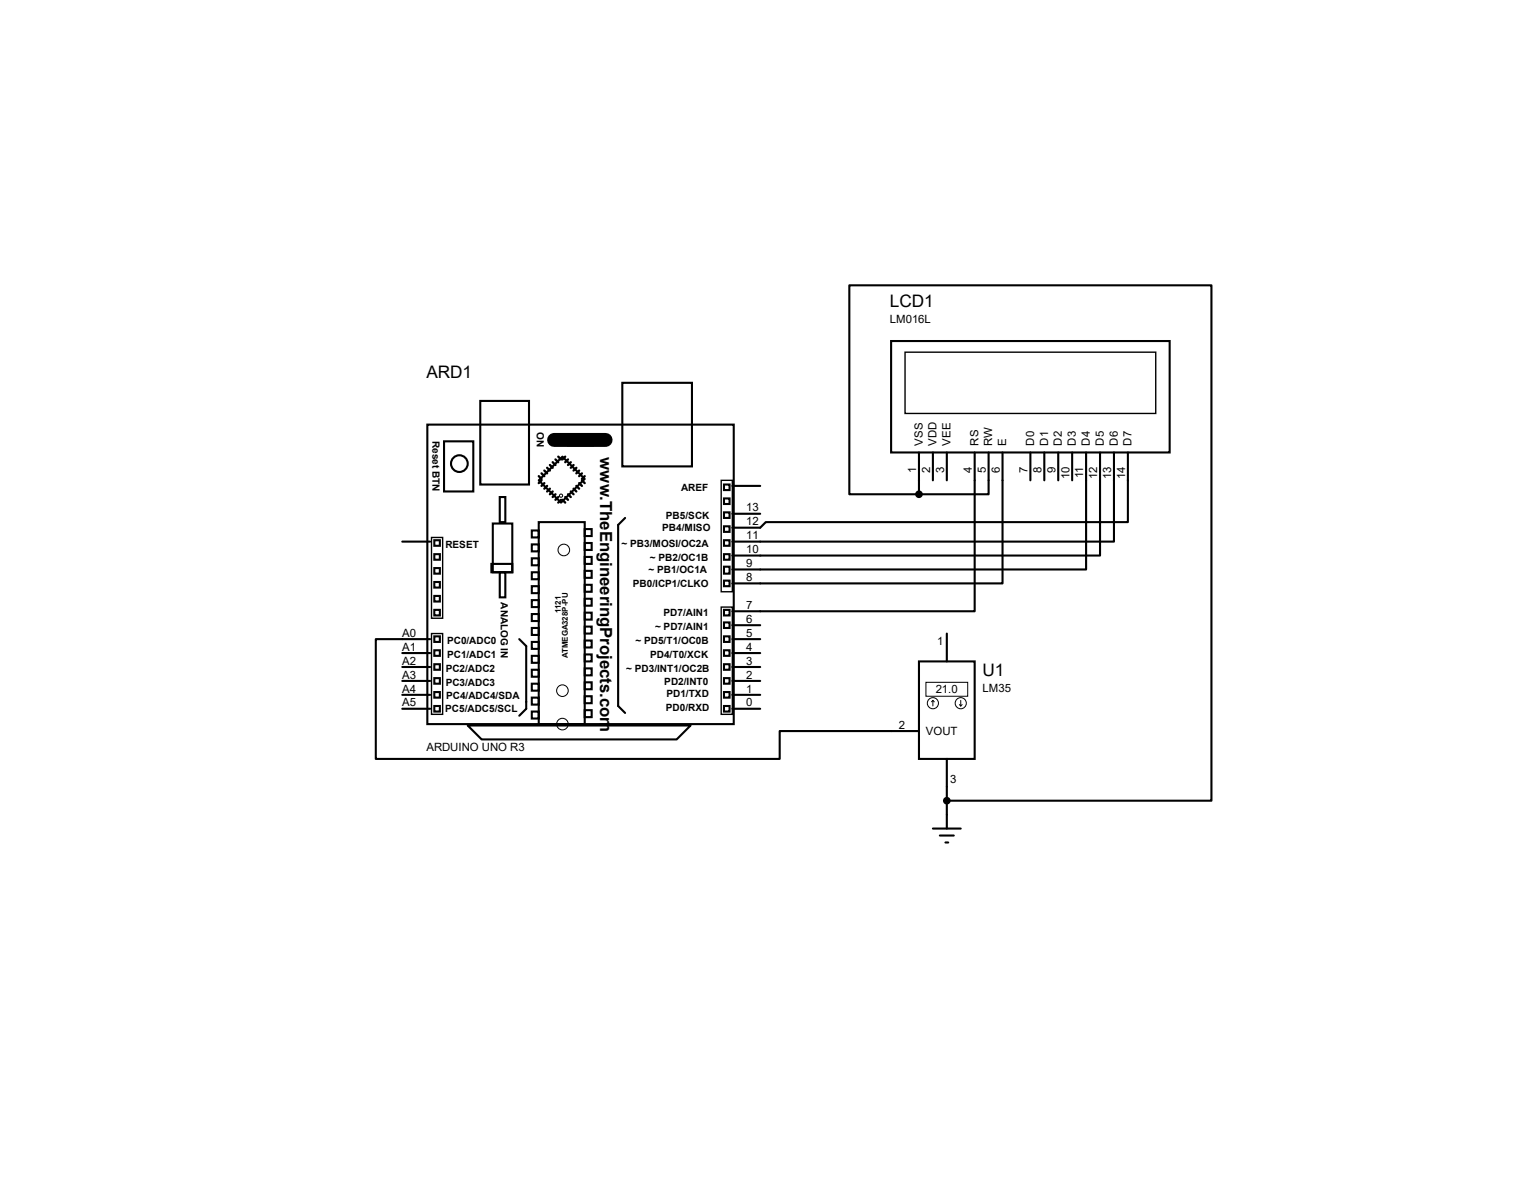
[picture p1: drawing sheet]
<svg xmlns="http://www.w3.org/2000/svg" width="279mm" height="216mm" viewBox="0 0 279 216" stroke-linecap="round" stroke-linejoin="round" font-family="sans-serif">
<g fill="none" stroke="#000" stroke-width=".38">
<path d="M77.9 77.4h55.9v54.6h-55.9zM87.6 73.1h8.9v15.2h-8.9zM103.6 79.2h4.6v2h-4.6zM113.5 69.8h12.7v15.2h-12.7zM162.5 62.2h50.8v20.3h-50.8zM73.4 98.8h5M79.2 98.5h1v1h-1zM81 80.5h5.3v9.1h-5.3zM89.9 95.5h3.5v8.9h-3.5zM91.1 90.6h1.1v4.6h-1.1zM97 96.7h1.3v1.3h-1.3zM97 99.3h1.3v1.2h-1.3z"/>
<path d="M98.3 95.2h8.3v36.8h-8.3zM102.6 83.3l4 4-4.3 4.4-4-4.1zM106.6 96.5h1.3v1.2h-1.3zM106.6 99h1.3v1.3h-1.3zM114 94.4l-1.3 1.3v33l1.3 1.3M132 88.3h1.1v1.1h-1.1zM132 93.4h1.1v1h-1.1zM132 96h1.1v1h-1.1zM132 98.5h1.1v1h-1.1zM132 90.9h1.1v1h-1.1zM133.6 93.7h5M133.6 88.6h5"/>
<path d="M167.6 90.1h-12.7v-38.1h66v94h-48.2M167.6 82.5v7.6M170.1 82.5v5.1M172.7 82.5v5.1M177.8 82.5v29h-44.2M180.3 82.5v7.6h-12.7M182.8 82.5v23.9h-49.2M187.9 82.5v5.1M190.5 82.5v5.1M193 82.5v5.1M195.5 82.5v5.1M198.1 82.5v21.3h-64.5"/>
<path d="M200.6 82.5v18.8h-67M203.2 82.5v16.3h-69.6M205.7 82.5v12.7h-66l-1.1 1h-5M73.4 119.1h5M78.4 116.5h-9.9v21.9h73.7v-5.1h25.4M79.2 101h1v1.1h-1zM79.2 106.1h1v1h-1zM79.2 111.2h1v1h-1zM79.2 108.7h1v1h-1zM79.2 103.6h1v1h-1zM79.2 116h1v1.1h-1zM79.2 118.6h1v1h-1z"/>
<path d="M89.6 102.8h3.8v1.6h-3.8zM91.1 104.4h1.1v4.5h-1.1zM94.7 116.5l1.3 1.3v11.4l-1.3 1.3M97 101.8h1.3v1.3h-1.3zM97 104.4h1.3v1.2h-1.3zM97 106.9h1.3v1.3h-1.3zM97 109.4h1.3v1.3h-1.3zM97 112h1.3v1.2h-1.3zM97 114.5h1.3v1.3h-1.3zM97 117.1h1.3v1.2h-1.3zM97 119.6h1.3v1.3h-1.3zM106.6 101.6h1.3v1.2h-1.3z"/>
<path d="M106.6 104.1h1.3v1.3h-1.3zM106.6 106.6h1.3v1.3h-1.3zM106.6 109.2h1.3v1.2h-1.3zM106.6 111.7h1.3v1.3h-1.3zM106.6 114.3h1.3v1.2h-1.3zM106.6 116.8h1.3v1.3h-1.3zM106.6 119.3h1.3v1.3h-1.3zM132 101h1.1v1.1h-1.1zM132 103.3h1.1v1.3h-1.1zM132 105.9h1.1v1h-1.1zM132 111.2h1.1v1h-1.1zM132 113.5h1.1v1h-1.1z"/>
<path d="M132 116h1.1v1.1h-1.1zM132 118.6h1.1v1h-1.1zM133.6 119.1h5M133.6 116.5h5M133.6 114h5M172.7 115.5v5.1M73.4 129.2h5M73.4 126.7h5M73.4 124.2h5M73.4 121.6h5M79.2 121.1h1v1h-1zM79.2 123.7h1v1h-1z"/>
<path d="M79.2 126.2h1v1h-1zM79.2 128.7h1v1.1h-1zM85.3 132.3h40.6l-2.5 2.5h-35.6zM97 122.1h1.3v1.3h-1.3zM97 124.7h1.3v1.2h-1.3zM97 127.2h1.3v1.3h-1.3zM97 129.8h1.3v1.2h-1.3zM106.6 121.9h1.3v1.2h-1.3zM106.6 124.4h1.3v1.3h-1.3zM106.6 127h1.3v1.2h-1.3zM106.6 129.5h1.3v1.3h-1.3zM132 121.1h1.1v1h-1.1z"/>
<path d="M132 123.7h1.1v1h-1.1zM132 126.2h1.1v1h-1.1zM132 128.7h1.1v1.1h-1.1zM133.6 129.2h5M133.6 126.7h5M133.6 124.2h5M133.6 121.6h5M167.6 120.6h10.2v17.8h-10.2zM172.7 138.4v12.7M170.1 151.1h5.1M171.4 152.4h2.5M172.4 153.6h.5"/>
<circle cx="83.8" cy="84.5" r="1.52"/>
</g>
<path d="M101 80.2h9.4" fill="none" stroke="#000" stroke-width="2.5"/>
<g fill="none" stroke="#000" stroke-width=".42">
<path d="M98.3 86.8l.5 .5M98.8 86.3l.5 .5M98.8 87.6l-.5 .5M99.3 85.8l.5 .5M99.3 88.1l-.5 .5M99.8 85.3l.5 .5M99.8 88.6l-.5 .5M100.3 84.8l.5 .5M100.3 89.1l-.5 .5M100.8 84.3l.5 .5M100.8 89.6l-.5 .5M101.3 83.8l.5 .5"/>
<path d="M101.3 90.1l-.5 .5M101.8 83.3l.5 .5M101.8 90.6l-.5 .5M102.3 91.1l-.5 .6M102.6 91.1l.5 .6M103.1 90.6l.5 .5M103.1 83.3l-.5 .5M103.6 90.1l.5 .5M103.6 83.8l-.5 .5M104.1 89.6l.5 .5M104.1 84.3l-.5 .5M104.6 89.1l.5 .5"/>
<path d="M104.6 84.8l-.5 .5M105.1 88.6l.5 .5M105.1 85.3l-.5 .5M105.6 88.1l.5 .5M105.6 85.8l-.5 .5M106.1 87.6l.5 .5M106.1 86.3l-.5 .5M106.6 86.8l-.5 .5"/>
</g>
<g fill="none" stroke="#000" stroke-width=".18">
<path d="M168.9 124.4h7.6v2.6h-7.6zM170.1 127.7l.3 .3M170.1 127.7l-.2 .3M170.1 127.7v1M175 128.5l.2 .2M175.2 127.7v1M175.5 128.5l-.3 .2"/>
<circle cx="102.3" cy="90.4" r=".3"/>
<circle cx="102.8" cy="100.3" r="1.06"/>
<circle cx="102.6" cy="132" r="1.06"/>
<circle cx="102.6" cy="125.9" r="1.06"/>
<circle cx="170.1" cy="128.2" r="1.02"/>
<circle cx="175.2" cy="128.2" r="1.02"/>
</g>
<path d="M165.1 64.2h45.7v11.2h-45.7zM78.7 98h2v14.7h-2zM131.5 87.6h2.1v20.3h-2.1zM78.7 115.5h2v14.8h-2zM131.5 110.7h2.1v19.6h-2.1z" fill="none" stroke="#000" stroke-width=".25"/>
<g fill="#000" stroke="#000" stroke-width=".38">
<circle cx="167.6" cy="90.1" r=".51"/>
<circle cx="172.7" cy="146" r=".51"/>
</g>
<g font-size="3.1">
<text x="162.3" y="56">LCD1</text>
<text x="77.8" y="69">ARD1</text>
<text x="179.2" y="123.2">U1</text>
</g>
<text font-size="3" x="109.4" y="83.3" transform="rotate(90 109.4 83.3)">www.TheEngineeringProjects.com</text>
<g font-size="2.1">
<text x="162.3" y="58.8">LM016L</text>
<text x="168.3" y="81.2" transform="rotate(-90 168.3 81.2)">VSS</text>
<text x="170.8" y="81.2" transform="rotate(-90 170.8 81.2)">VDD</text>
<text x="173.4" y="81.2" transform="rotate(-90 173.4 81.2)">VEE</text>
<text x="178.4" y="81.2" transform="rotate(-90 178.4 81.2)">RS</text>
<text x="181" y="81.2" transform="rotate(-90 181 81.2)">RW</text>
<text x="183.5" y="81.2" transform="rotate(-90 183.5 81.2)">E</text>
<text x="188.6" y="81.2" transform="rotate(-90 188.6 81.2)">D0</text>
<text x="191.1" y="81.2" transform="rotate(-90 191.1 81.2)">D1</text>
<text x="193.7" y="81.2" transform="rotate(-90 193.7 81.2)">D2</text>
<text x="196.2" y="81.2" transform="rotate(-90 196.2 81.2)">D3</text>
<text x="198.8" y="81.2" transform="rotate(-90 198.8 81.2)">D4</text>
<text x="201.3" y="81.2" transform="rotate(-90 201.3 81.2)">D5</text>
<text x="203.8" y="81.2" transform="rotate(-90 203.8 81.2)">D6</text>
<text x="206.4" y="81.2" transform="rotate(-90 206.4 81.2)">D7</text>
<text x="167.1" y="86.2" transform="rotate(-90 167.1 86.2)">1</text>
<text x="169.6" y="86.2" transform="rotate(-90 169.6 86.2)">2</text>
<text x="172.2" y="86.2" transform="rotate(-90 172.2 86.2)">3</text>
<text x="177.3" y="86.2" transform="rotate(-90 177.3 86.2)">4</text>
<text x="179.8" y="86.2" transform="rotate(-90 179.8 86.2)">5</text>
<text x="182.3" y="86.2" transform="rotate(-90 182.3 86.2)">6</text>
<text x="187.4" y="86.2" transform="rotate(-90 187.4 86.2)">7</text>
<text x="190" y="86.2" transform="rotate(-90 190 86.2)">8</text>
<text x="192.5" y="86.2" transform="rotate(-90 192.5 86.2)">9</text>
<text x="195" y="87.4" transform="rotate(-90 195 87.4)">10</text>
<text x="197.6" y="87.2" transform="rotate(-90 197.6 87.2)">11</text>
<text x="200.1" y="87.4" transform="rotate(-90 200.1 87.4)">12</text>
<text x="202.7" y="87.4" transform="rotate(-90 202.7 87.4)">13</text>
<text x="205.2" y="87.4" transform="rotate(-90 205.2 87.4)">14</text>
<text x="136.1" y="95.8">12</text>
<text x="136.1" y="93.3">13</text>
<text x="136.1" y="100.9">10</text>
<text x="136.1" y="98.3">11</text>
<text x="136.1" y="106">8</text>
<text x="136.1" y="103.4">9</text>
<text x="136.1" y="113.6">6</text>
<text x="136.1" y="111">7</text>
<text x="73.4" y="118.7">A1</text>
<text x="73.4" y="116.1">A0</text>
<text x="136.1" y="118.7">4</text>
<text x="136.1" y="116.1">5</text>
<text x="170.9" y="117.6">1</text>
<text x="73.4" y="123.7">A3</text>
<text x="73.4" y="121.2">A2</text>
<text x="136.1" y="123.7">2</text>
<text x="136.1" y="121.2">3</text>
<text x="73.4" y="128.8">A5</text>
<text x="73.4" y="126.3">A4</text>
<text x="136.1" y="128.8">0</text>
<text x="136.1" y="126.3">1</text>
<text x="170.6" y="126.4">21.0</text>
<text x="179.2" y="126.1">LM35</text>
<text x="77.8" y="136.9">ARDUINO UNO R3</text>
<text x="163.9" y="132.9">2</text>
<text x="168.9" y="134">VOUT</text>
<text x="173.3" y="142.8">3</text>
</g>
<g font-size="1.8">
<text x="78.9" y="80.4" transform="rotate(90 78.9 80.4)">Reset BTN</text>
<text x="97.9" y="78.8" transform="rotate(90 97.9 78.8)">ON</text>
<text x="124.2" y="89.5">AREF</text>
<text x="121.5" y="94.6">PB5/SCK</text>
<text x="81.2" y="99.9">RESET</text>
<text x="113.4" y="99.7">~ PB3/MOSI/OC2A</text>
<text x="120.8" y="96.9">PB4/MISO</text>
<text x="115.4" y="107.1">PB0/ICP1/CLKO</text>
<text x="118.3" y="104.5">~ PB1/OC1A</text>
<text x="118.5" y="102.2">~ PB2/OC1B</text>
<text x="91.3" y="109.9" transform="rotate(90 91.3 109.9)">ANALOG IN</text>
<text x="121" y="112.4">PD7/AIN1</text>
<text x="81.5" y="117.5">PC0/ADC0</text>
<text x="115.9" y="117.5">~ PD5/T1/OC0B</text>
<text x="119.5" y="114.9">~ PD7/AIN1</text>
<text x="81.3" y="125.1">PC3/ADC3</text>
<text x="81.3" y="122.6">PC2/ADC2</text>
<text x="81.5" y="120">PC1/ADC1</text>
<text x="114.2" y="122.6">~ PD3/INT1/OC2B</text>
<text x="118.6" y="120">PD4/T0/XCK</text>
<text x="121.2" y="124.8">PD2/INT0</text>
<text x="81.2" y="129.9">PC5/ADC5/SCL</text>
<text x="81.4" y="127.4">PC4/ADC4/SDA</text>
<text x="121.5" y="129.7">PD0/RXD</text>
<text x="121.5" y="127.1">PD1/TXD</text>
</g>
<g font-size="1.4">
<text x="102.3" y="111.8" transform="rotate(-90 102.3 111.8)">1121</text>
<text x="103.6" y="120" transform="rotate(-90 103.6 120)">ATMEGA328P-PU</text>
</g>
</svg>
